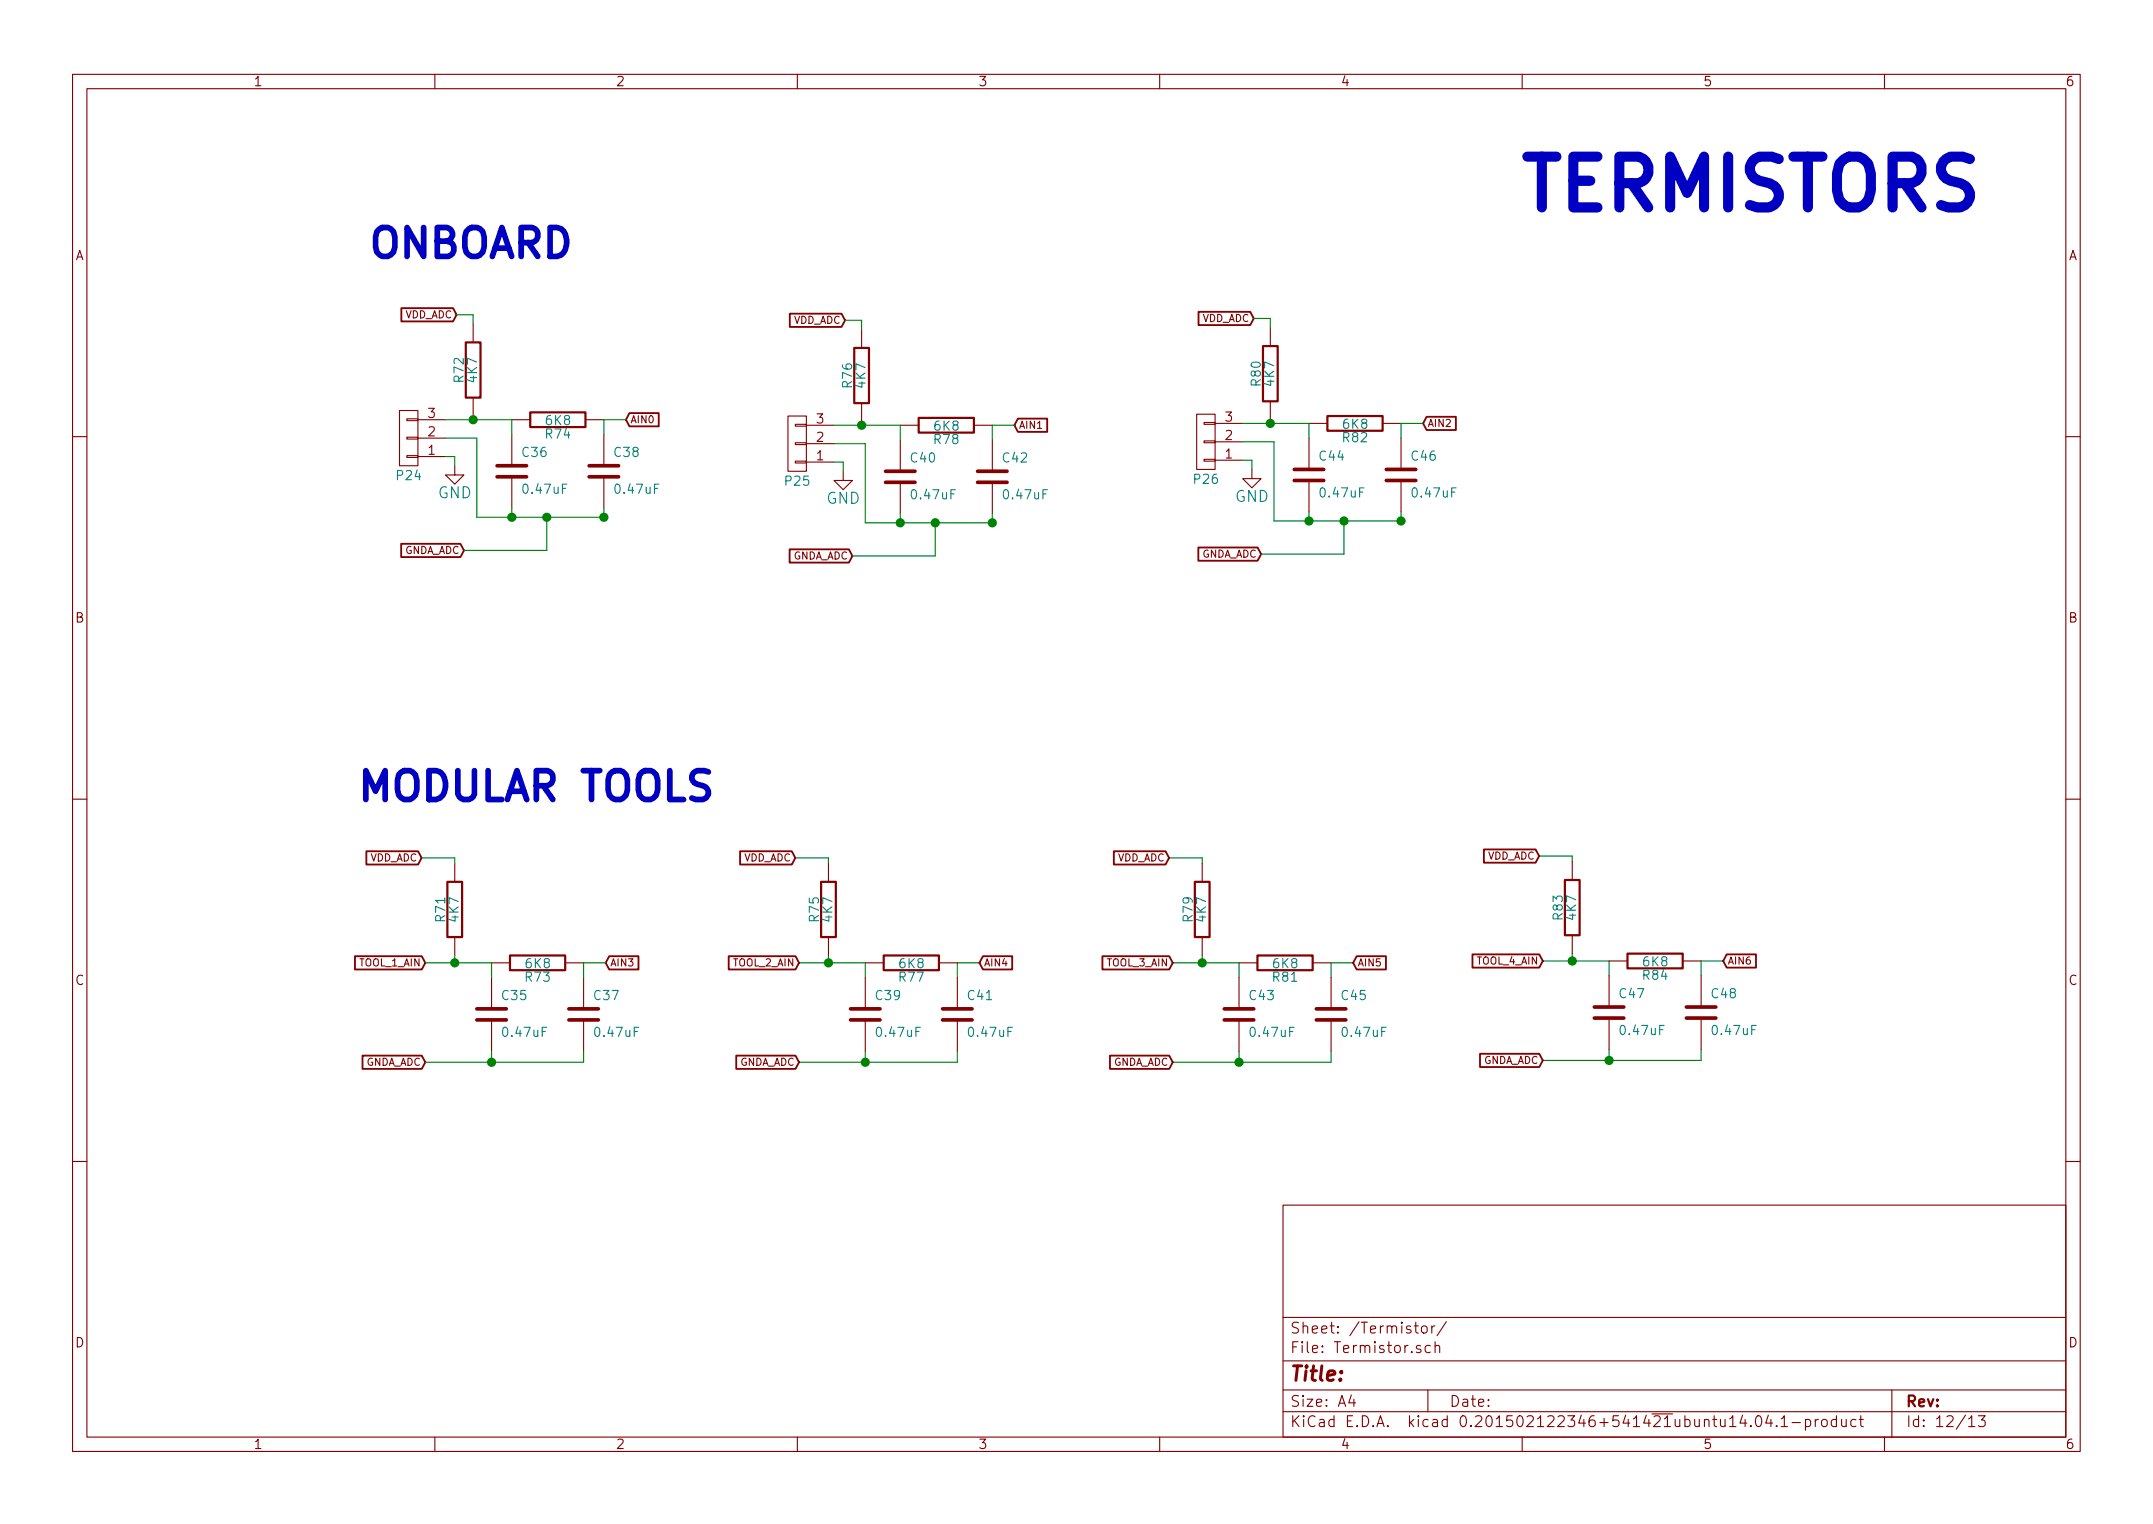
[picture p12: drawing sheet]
EESchema Schematic File Version 2
LIBS:power
LIBS:device
LIBS:transistors
LIBS:conn
LIBS:linear
LIBS:regul
LIBS:74xx
LIBS:cmos4000
LIBS:adc-dac
LIBS:memory
LIBS:xilinx
LIBS:special
LIBS:microcontrollers
LIBS:dsp
LIBS:microchip
LIBS:analog_switches
LIBS:motorola
LIBS:texas
LIBS:intel
LIBS:audio
LIBS:interface
LIBS:digital-audio
LIBS:philips
LIBS:display
LIBS:cypress
LIBS:siliconi
LIBS:opto
LIBS:atmel
LIBS:contrib
LIBS:valves
LIBS:ICEC-MC
EELAYER 25 0
EELAYER END
$Descr A4 11693 8268
encoding utf-8
Sheet 12 13
Title ""
Date ""
Rev ""
Comp ""
Comment1 ""
Comment2 ""
Comment3 ""
Comment4 ""
$EndDescr
$Comp
L C C36
U 1 1
P 2780 2550
F 0 "C36" H 2830 2650 50  0000 L CNN
F 1 "0.47uF" H 2830 2450 50  0000 L CNN
F 2 "" H 2818 2400 30  0000 C CNN
F 3 "" H 2780 2550 60  0000 C CNN
	1    2780 2550
	1    0    0    -1  
$EndComp
$Comp
L C C38
U 1 1
P 3280 2550
F 0 "C38" H 3330 2650 50  0000 L CNN
F 1 "0.47uF" H 3330 2450 50  0000 L CNN
F 2 "" H 3318 2400 30  0000 C CNN
F 3 "" H 3280 2550 60  0000 C CNN
	1    3280 2550
	1    0    0    -1  
$EndComp
$Comp
L R R74
U 1 1
P 3030 2270
F 0 "R74" V 3110 2270 50  0000 C CNN
F 1 "6K8" V 3037 2271 50  0000 C CNN
F 2 "" V 2960 2270 30  0000 C CNN
F 3 "" H 3030 2270 30  0000 C CNN
	1    3030 2270
	0    1    1    0   
$EndComp
$Comp
L CONN_01X03 P24
U 1 1
P 2220 2370
F 0 "P24" H 2220 2570 50  0000 C CNN
F 1 "CONN_01X03" V 2320 2370 50  0001 C CNN
F 2 "" H 2220 2370 60  0000 C CNN
F 3 "" H 2220 2370 60  0000 C CNN
	1    2220 2370
	-1   0    0    1   
$EndComp
Wire Wire Line
	2420 2370 2590 2370
Wire Wire Line
	2590 2370 2590 2800
Wire Wire Line
	2590 2800 3280 2800
Wire Wire Line
	2780 2800 2780 2750
Wire Wire Line
	3280 2800 3280 2750
Connection ~ 2780 2800
$Comp
L GND #PWR0128
U 1 1
P 2470 2520
F 0 "#PWR0128" H 2470 2270 60  0001 C CNN
F 1 "GND" H 2470 2370 60  0000 C CNN
F 2 "" H 2470 2520 60  0000 C CNN
F 3 "" H 2470 2520 60  0000 C CNN
	1    2470 2520
	1    0    0    -1  
$EndComp
Wire Wire Line
	2420 2470 2470 2470
Wire Wire Line
	2470 2470 2470 2520
Text GLabel 3400 2270 2    39   Input ~ 0
AIN0
Connection ~ 3280 2800
$Comp
L R R72
U 1 1
P 2570 2000
F 0 "R72" V 2650 2000 50  0000 C CNN
F 1 "4K7" V 2577 2001 50  0000 C CNN
F 2 "" V 2500 2000 30  0000 C CNN
F 3 "" H 2570 2000 30  0000 C CNN
	1    2570 2000
	-1   0    0    1   
$EndComp
Text Notes 8270 1130 0    276  ~ 55
TERMISTORS
Wire Wire Line
	3400 2270 3280 2270
Wire Wire Line
	3280 2270 3280 2350
Wire Wire Line
	2780 2270 2780 2350
Wire Wire Line
	2420 2270 2780 2270
Wire Wire Line
	2570 2250 2570 2270
Connection ~ 2570 2270
Text GLabel 2310 5220 0    39   Input ~ 0
TOOL_1_AIN
$Comp
L C C35
U 1 1
P 2670 5500
F 0 "C35" H 2720 5600 50  0000 L CNN
F 1 "0.47uF" H 2720 5400 50  0000 L CNN
F 2 "" H 2708 5350 30  0000 C CNN
F 3 "" H 2670 5500 60  0000 C CNN
	1    2670 5500
	1    0    0    -1  
$EndComp
$Comp
L C C37
U 1 1
P 3170 5500
F 0 "C37" H 3220 5600 50  0000 L CNN
F 1 "0.47uF" H 3220 5400 50  0000 L CNN
F 2 "" H 3208 5350 30  0000 C CNN
F 3 "" H 3170 5500 60  0000 C CNN
	1    3170 5500
	1    0    0    -1  
$EndComp
$Comp
L R R73
U 1 1
P 2920 5220
F 0 "R73" V 3000 5220 50  0000 C CNN
F 1 "6K8" V 2927 5221 50  0000 C CNN
F 2 "" V 2850 5220 30  0000 C CNN
F 3 "" H 2920 5220 30  0000 C CNN
	1    2920 5220
	0    1    1    0   
$EndComp
Text GLabel 3290 5220 2    39   Input ~ 0
AIN3
$Comp
L R R71
U 1 1
P 2470 4930
F 0 "R71" V 2550 4930 50  0000 C CNN
F 1 "4K7" V 2477 4931 50  0000 C CNN
F 2 "" V 2400 4930 30  0000 C CNN
F 3 "" H 2470 4930 30  0000 C CNN
	1    2470 4930
	-1   0    0    1   
$EndComp
Wire Wire Line
	2470 5180 2470 5220
Connection ~ 2470 5220
Wire Wire Line
	3170 5300 3170 5220
Wire Wire Line
	3170 5220 3290 5220
Wire Wire Line
	2670 5220 2670 5300
Wire Wire Line
	2310 5220 2670 5220
Text GLabel 2310 5760 0    39   Input ~ 0
GNDA_ADC
Text GLabel 2290 4650 0    39   Input ~ 0
VDD_ADC
Wire Wire Line
	3170 5760 3170 5700
Wire Wire Line
	2310 5760 3170 5760
Wire Wire Line
	2670 5760 2670 5700
Connection ~ 2670 5760
Wire Wire Line
	2290 4650 2470 4650
Wire Wire Line
	2470 4650 2470 4680
Wire Wire Line
	4500 4650 4500 4680
Wire Wire Line
	4320 4650 4500 4650
Connection ~ 4700 5760
Wire Wire Line
	4700 5760 4700 5700
Wire Wire Line
	4340 5760 5200 5760
Wire Wire Line
	5200 5760 5200 5700
Text GLabel 4320 4650 0    39   Input ~ 0
VDD_ADC
Text GLabel 4340 5760 0    39   Input ~ 0
GNDA_ADC
Wire Wire Line
	4340 5220 4700 5220
Wire Wire Line
	4700 5220 4700 5300
Wire Wire Line
	5200 5220 5320 5220
Wire Wire Line
	5200 5300 5200 5220
Connection ~ 4500 5220
Wire Wire Line
	4500 5180 4500 5220
$Comp
L R R75
U 1 1
P 4500 4930
F 0 "R75" V 4580 4930 50  0000 C CNN
F 1 "4K7" V 4507 4931 50  0000 C CNN
F 2 "" V 4430 4930 30  0000 C CNN
F 3 "" H 4500 4930 30  0000 C CNN
	1    4500 4930
	-1   0    0    1   
$EndComp
Text GLabel 5320 5220 2    39   Input ~ 0
AIN4
$Comp
L R R77
U 1 1
P 4950 5220
F 0 "R77" V 5030 5220 50  0000 C CNN
F 1 "6K8" V 4957 5221 50  0000 C CNN
F 2 "" V 4880 5220 30  0000 C CNN
F 3 "" H 4950 5220 30  0000 C CNN
	1    4950 5220
	0    1    1    0   
$EndComp
$Comp
L C C41
U 1 1
P 5200 5500
F 0 "C41" H 5250 5600 50  0000 L CNN
F 1 "0.47uF" H 5250 5400 50  0000 L CNN
F 2 "" H 5238 5350 30  0000 C CNN
F 3 "" H 5200 5500 60  0000 C CNN
	1    5200 5500
	1    0    0    -1  
$EndComp
$Comp
L C C39
U 1 1
P 4700 5500
F 0 "C39" H 4750 5600 50  0000 L CNN
F 1 "0.47uF" H 4750 5400 50  0000 L CNN
F 2 "" H 4738 5350 30  0000 C CNN
F 3 "" H 4700 5500 60  0000 C CNN
	1    4700 5500
	1    0    0    -1  
$EndComp
Text GLabel 4340 5220 0    39   Input ~ 0
TOOL_2_AIN
Wire Wire Line
	6530 4650 6530 4680
Wire Wire Line
	6350 4650 6530 4650
Connection ~ 6730 5760
Wire Wire Line
	6730 5760 6730 5700
Wire Wire Line
	6370 5760 7230 5760
Wire Wire Line
	7230 5760 7230 5700
Text GLabel 6350 4650 0    39   Input ~ 0
VDD_ADC
Text GLabel 6370 5760 0    39   Input ~ 0
GNDA_ADC
Wire Wire Line
	6370 5220 6730 5220
Wire Wire Line
	6730 5220 6730 5300
Wire Wire Line
	7230 5220 7350 5220
Wire Wire Line
	7230 5300 7230 5220
Connection ~ 6530 5220
Wire Wire Line
	6530 5180 6530 5220
$Comp
L R R79
U 1 1
P 6530 4930
F 0 "R79" V 6610 4930 50  0000 C CNN
F 1 "4K7" V 6537 4931 50  0000 C CNN
F 2 "" V 6460 4930 30  0000 C CNN
F 3 "" H 6530 4930 30  0000 C CNN
	1    6530 4930
	-1   0    0    1   
$EndComp
Text GLabel 7350 5220 2    39   Input ~ 0
AIN5
$Comp
L R R81
U 1 1
P 6980 5220
F 0 "R81" V 7060 5220 50  0000 C CNN
F 1 "6K8" V 6987 5221 50  0000 C CNN
F 2 "" V 6910 5220 30  0000 C CNN
F 3 "" H 6980 5220 30  0000 C CNN
	1    6980 5220
	0    1    1    0   
$EndComp
$Comp
L C C45
U 1 1
P 7230 5500
F 0 "C45" H 7280 5600 50  0000 L CNN
F 1 "0.47uF" H 7280 5400 50  0000 L CNN
F 2 "" H 7268 5350 30  0000 C CNN
F 3 "" H 7230 5500 60  0000 C CNN
	1    7230 5500
	1    0    0    -1  
$EndComp
$Comp
L C C43
U 1 1
P 6730 5500
F 0 "C43" H 6780 5600 50  0000 L CNN
F 1 "0.47uF" H 6780 5400 50  0000 L CNN
F 2 "" H 6768 5350 30  0000 C CNN
F 3 "" H 6730 5500 60  0000 C CNN
	1    6730 5500
	1    0    0    -1  
$EndComp
Text GLabel 6370 5220 0    39   Input ~ 0
TOOL_3_AIN
Wire Wire Line
	8540 4640 8540 4670
Wire Wire Line
	8360 4640 8540 4640
Connection ~ 8740 5750
Wire Wire Line
	8740 5750 8740 5690
Wire Wire Line
	8380 5750 9240 5750
Wire Wire Line
	9240 5750 9240 5690
Text GLabel 8360 4640 0    39   Input ~ 0
VDD_ADC
Text GLabel 8380 5750 0    39   Input ~ 0
GNDA_ADC
Wire Wire Line
	8380 5210 8740 5210
Wire Wire Line
	8740 5210 8740 5290
Wire Wire Line
	9240 5210 9360 5210
Wire Wire Line
	9240 5290 9240 5210
Connection ~ 8540 5210
Wire Wire Line
	8540 5170 8540 5210
$Comp
L R R83
U 1 1
P 8540 4920
F 0 "R83" V 8620 4920 50  0000 C CNN
F 1 "4K7" V 8547 4921 50  0000 C CNN
F 2 "" V 8470 4920 30  0000 C CNN
F 3 "" H 8540 4920 30  0000 C CNN
	1    8540 4920
	-1   0    0    1   
$EndComp
Text GLabel 9360 5210 2    39   Input ~ 0
AIN6
$Comp
L R R84
U 1 1
P 8990 5210
F 0 "R84" V 9070 5210 50  0000 C CNN
F 1 "6K8" V 8997 5211 50  0000 C CNN
F 2 "" V 8920 5210 30  0000 C CNN
F 3 "" H 8990 5210 30  0000 C CNN
	1    8990 5210
	0    1    1    0   
$EndComp
$Comp
L C C48
U 1 1
P 9240 5490
F 0 "C48" H 9290 5590 50  0000 L CNN
F 1 "0.47uF" H 9290 5390 50  0000 L CNN
F 2 "" H 9278 5340 30  0000 C CNN
F 3 "" H 9240 5490 60  0000 C CNN
	1    9240 5490
	1    0    0    -1  
$EndComp
$Comp
L C C47
U 1 1
P 8740 5490
F 0 "C47" H 8790 5590 50  0000 L CNN
F 1 "0.47uF" H 8790 5390 50  0000 L CNN
F 2 "" H 8778 5340 30  0000 C CNN
F 3 "" H 8740 5490 60  0000 C CNN
	1    8740 5490
	1    0    0    -1  
$EndComp
Text GLabel 8380 5210 0    39   Input ~ 0
TOOL_4_AIN
Text Notes 2010 1390 0    157  ~ 31
ONBOARD
Text Notes 1950 4340 0    157  ~ 31
MODULAR TOOLS
Text GLabel 2480 1700 0    39   Input ~ 0
VDD_ADC
Text GLabel 2520 2980 0    39   Input ~ 0
GNDA_ADC
Wire Wire Line
	2520 2980 2970 2980
Wire Wire Line
	2970 2980 2970 2800
Connection ~ 2970 2800
Wire Wire Line
	2480 1700 2570 1700
Wire Wire Line
	2570 1700 2570 1750
$Comp
L C C40
U 1 1
P 4890 2580
F 0 "C40" H 4940 2680 50  0000 L CNN
F 1 "0.47uF" H 4940 2480 50  0000 L CNN
F 2 "" H 4928 2430 30  0000 C CNN
F 3 "" H 4890 2580 60  0000 C CNN
	1    4890 2580
	1    0    0    -1  
$EndComp
$Comp
L C C42
U 1 1
P 5390 2580
F 0 "C42" H 5440 2680 50  0000 L CNN
F 1 "0.47uF" H 5440 2480 50  0000 L CNN
F 2 "" H 5428 2430 30  0000 C CNN
F 3 "" H 5390 2580 60  0000 C CNN
	1    5390 2580
	1    0    0    -1  
$EndComp
$Comp
L R R78
U 1 1
P 5140 2300
F 0 "R78" V 5220 2300 50  0000 C CNN
F 1 "6K8" V 5147 2301 50  0000 C CNN
F 2 "" V 5070 2300 30  0000 C CNN
F 3 "" H 5140 2300 30  0000 C CNN
	1    5140 2300
	0    1    1    0   
$EndComp
$Comp
L CONN_01X03 P25
U 1 1
P 4330 2400
F 0 "P25" H 4330 2600 50  0000 C CNN
F 1 "CONN_01X03" V 4430 2400 50  0001 C CNN
F 2 "" H 4330 2400 60  0000 C CNN
F 3 "" H 4330 2400 60  0000 C CNN
	1    4330 2400
	-1   0    0    1   
$EndComp
Wire Wire Line
	4530 2400 4700 2400
Wire Wire Line
	4700 2400 4700 2830
Wire Wire Line
	4700 2830 5390 2830
Wire Wire Line
	4890 2830 4890 2780
Wire Wire Line
	5390 2830 5390 2780
Connection ~ 4890 2830
$Comp
L GND #PWR0129
U 1 1
P 4580 2550
F 0 "#PWR0129" H 4580 2300 60  0001 C CNN
F 1 "GND" H 4580 2400 60  0000 C CNN
F 2 "" H 4580 2550 60  0000 C CNN
F 3 "" H 4580 2550 60  0000 C CNN
	1    4580 2550
	1    0    0    -1  
$EndComp
Wire Wire Line
	4530 2500 4580 2500
Wire Wire Line
	4580 2500 4580 2550
Text GLabel 5510 2300 2    39   Input ~ 0
AIN1
Connection ~ 5390 2830
$Comp
L R R76
U 1 1
P 4680 2030
F 0 "R76" V 4760 2030 50  0000 C CNN
F 1 "4K7" V 4687 2031 50  0000 C CNN
F 2 "" V 4610 2030 30  0000 C CNN
F 3 "" H 4680 2030 30  0000 C CNN
	1    4680 2030
	-1   0    0    1   
$EndComp
Wire Wire Line
	5510 2300 5390 2300
Wire Wire Line
	5390 2300 5390 2380
Wire Wire Line
	4890 2300 4890 2380
Wire Wire Line
	4530 2300 4890 2300
Wire Wire Line
	4680 2280 4680 2300
Connection ~ 4680 2300
Text GLabel 4590 1730 0    39   Input ~ 0
VDD_ADC
Text GLabel 4630 3010 0    39   Input ~ 0
GNDA_ADC
Wire Wire Line
	4630 3010 5080 3010
Wire Wire Line
	5080 3010 5080 2830
Connection ~ 5080 2830
Wire Wire Line
	4590 1730 4680 1730
Wire Wire Line
	4680 1730 4680 1780
$Comp
L C C44
U 1 1
P 7110 2570
F 0 "C44" H 7160 2670 50  0000 L CNN
F 1 "0.47uF" H 7160 2470 50  0000 L CNN
F 2 "" H 7148 2420 30  0000 C CNN
F 3 "" H 7110 2570 60  0000 C CNN
	1    7110 2570
	1    0    0    -1  
$EndComp
$Comp
L C C46
U 1 1
P 7610 2570
F 0 "C46" H 7660 2670 50  0000 L CNN
F 1 "0.47uF" H 7660 2470 50  0000 L CNN
F 2 "" H 7648 2420 30  0000 C CNN
F 3 "" H 7610 2570 60  0000 C CNN
	1    7610 2570
	1    0    0    -1  
$EndComp
$Comp
L R R82
U 1 1
P 7360 2290
F 0 "R82" V 7440 2290 50  0000 C CNN
F 1 "6K8" V 7367 2291 50  0000 C CNN
F 2 "" V 7290 2290 30  0000 C CNN
F 3 "" H 7360 2290 30  0000 C CNN
	1    7360 2290
	0    1    1    0   
$EndComp
$Comp
L CONN_01X03 P26
U 1 1
P 6550 2390
F 0 "P26" H 6550 2590 50  0000 C CNN
F 1 "CONN_01X03" V 6650 2390 50  0001 C CNN
F 2 "" H 6550 2390 60  0000 C CNN
F 3 "" H 6550 2390 60  0000 C CNN
	1    6550 2390
	-1   0    0    1   
$EndComp
Wire Wire Line
	6750 2390 6920 2390
Wire Wire Line
	6920 2390 6920 2820
Wire Wire Line
	6920 2820 7610 2820
Wire Wire Line
	7110 2820 7110 2770
Wire Wire Line
	7610 2820 7610 2770
Connection ~ 7110 2820
$Comp
L GND #PWR0130
U 1 1
P 6800 2540
F 0 "#PWR0130" H 6800 2290 60  0001 C CNN
F 1 "GND" H 6800 2390 60  0000 C CNN
F 2 "" H 6800 2540 60  0000 C CNN
F 3 "" H 6800 2540 60  0000 C CNN
	1    6800 2540
	1    0    0    -1  
$EndComp
Wire Wire Line
	6750 2490 6800 2490
Wire Wire Line
	6800 2490 6800 2540
Text GLabel 7730 2290 2    39   Input ~ 0
AIN2
Connection ~ 7610 2820
$Comp
L R R80
U 1 1
P 6900 2020
F 0 "R80" V 6980 2020 50  0000 C CNN
F 1 "4K7" V 6907 2021 50  0000 C CNN
F 2 "" V 6830 2020 30  0000 C CNN
F 3 "" H 6900 2020 30  0000 C CNN
	1    6900 2020
	-1   0    0    1   
$EndComp
Wire Wire Line
	7730 2290 7610 2290
Wire Wire Line
	7610 2290 7610 2370
Wire Wire Line
	7110 2290 7110 2370
Wire Wire Line
	6750 2290 7110 2290
Wire Wire Line
	6900 2270 6900 2290
Connection ~ 6900 2290
Text GLabel 6810 1720 0    39   Input ~ 0
VDD_ADC
Text GLabel 6850 3000 0    39   Input ~ 0
GNDA_ADC
Wire Wire Line
	6850 3000 7300 3000
Wire Wire Line
	7300 3000 7300 2820
Connection ~ 7300 2820
Wire Wire Line
	6810 1720 6900 1720
Wire Wire Line
	6900 1720 6900 1770
$EndSCHEMATC
